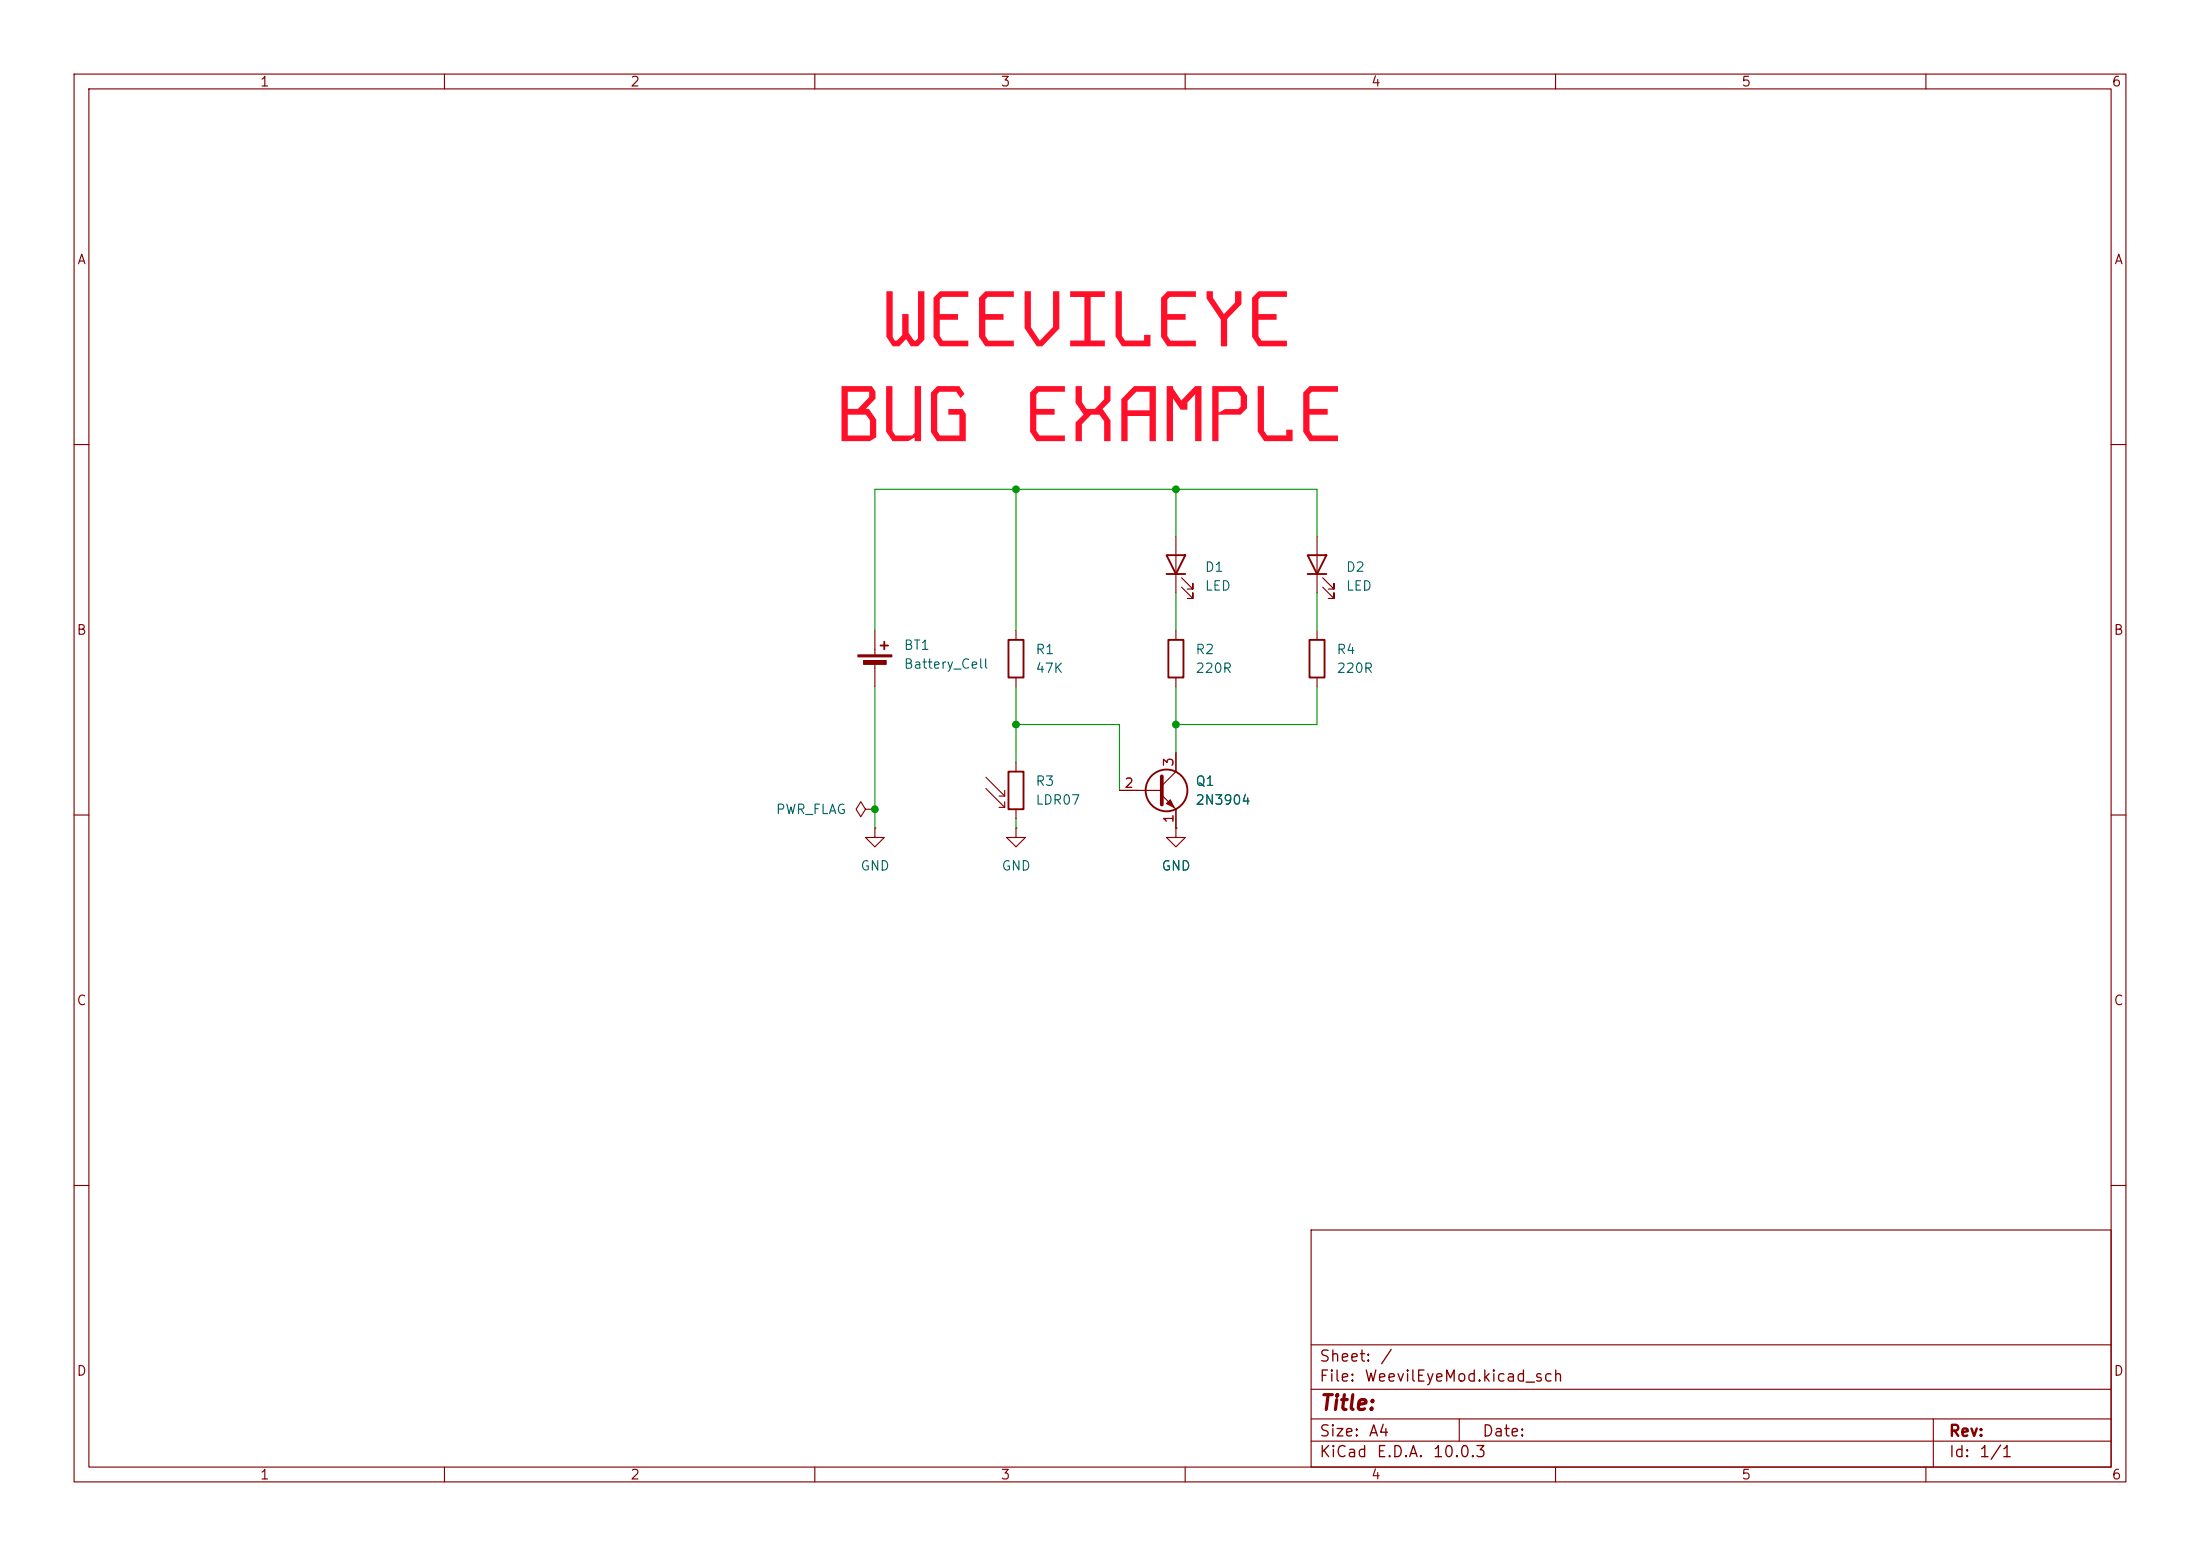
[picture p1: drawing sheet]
(kicad_sch
 (version 20260306)
 (generator "eeschema")
 (generator_version "10.0")
 (paper "A4")
 (lib_symbols
  (symbol "Device:Battery_Cell"
   (pin_numbers (hide yes))
   (pin_names
    (offset 0) (hide yes)) (exclude_from_sim no) (in_bom yes) (on_board yes)
   (in_pos_files yes)
   (duplicate_pin_numbers_are_jumpers no)
   (property "Reference" "BT" (at 2.54 2.54 0) (show_name no) (do_not_autoplace no) (effects (font (size 1.27 1.27)) (justify left)))
   (property "Value" "Battery_Cell" (at 2.54 0 0) (show_name no) (do_not_autoplace no) (effects (font (size 1.27 1.27)) (justify left)))
   (property "Footprint" "" (at 0 1.524 90) (show_name no) (do_not_autoplace no) (hide yes) (effects (font (size 1.27 1.27))))
   (property "Datasheet" "" (at 0 1.524 90) (show_name no) (do_not_autoplace no) (hide yes) (effects (font (size 1.27 1.27))))
   (property "Description" "Single-cell battery" (at 0 0 0) (show_name no) (do_not_autoplace no) (hide yes) (effects (font (size 1.27 1.27))))
   (symbol "Battery_Cell_0_1"
    (rectangle (start -2.286 1.778) (end 2.286 1.524) (stroke (width 0) (type default)) (fill (type outline)))
    (rectangle (start -1.524 1.016) (end 1.524 0.508) (stroke (width 0) (type default)) (fill (type outline)))
    (polyline (pts (xy 0 1.778) (xy 0 2.54)) (stroke (width 0) (type default)) (fill (type none)))
    (polyline (pts (xy 0 0.762) (xy 0 0)) (stroke (width 0) (type default)) (fill (type none)))
    (polyline (pts (xy 0.762 3.048) (xy 1.778 3.048)) (stroke (width 0.254) (type default)) (fill (type none)))
    (polyline (pts (xy 1.27 3.556) (xy 1.27 2.54)) (stroke (width 0.254) (type default)) (fill (type none))))
   (symbol "Battery_Cell_1_1"
    (pin passive line (at 0 5.08 270) (length 2.54) (name "+" (effects (font (size 1.27 1.27)))) (number "1" (effects (font (size 1.27 1.27)))))
    (pin passive line (at 0 -2.54 90) (length 2.54) (name "-" (effects (font (size 1.27 1.27)))) (number "2" (effects (font (size 1.27 1.27))))))
   (embedded_fonts no))
  (symbol "Device:LED"
   (pin_numbers (hide yes))
   (pin_names
    (offset 1.016) (hide yes)) (exclude_from_sim no) (in_bom yes) (on_board yes)
   (in_pos_files yes)
   (duplicate_pin_numbers_are_jumpers no)
   (property "Reference" "D" (at 0 2.54 0) (show_name no) (do_not_autoplace no) (effects (font (size 1.27 1.27))))
   (property "Value" "LED" (at 0 -2.54 0) (show_name no) (do_not_autoplace no) (effects (font (size 1.27 1.27))))
   (property "Footprint" "" (at 0 0 0) (show_name no) (do_not_autoplace no) (hide yes) (effects (font (size 1.27 1.27))))
   (property "Datasheet" "" (at 0 0 0) (show_name no) (do_not_autoplace no) (hide yes) (effects (font (size 1.27 1.27))))
   (property "Description" "Light emitting diode" (at 0 0 0) (show_name no) (do_not_autoplace no) (hide yes) (effects (font (size 1.27 1.27))))
   (property "Sim.Pins" "1=K 2=A" (at 0 0 0) (show_name no) (do_not_autoplace no) (hide yes) (effects (font (size 1.27 1.27))))
   (symbol "LED_0_1"
    (polyline (pts (xy -3.048 -0.762) (xy -4.572 -2.286) (xy -3.81 -2.286) (xy -4.572 -2.286) (xy -4.572 -1.524)) (stroke (width 0) (type default)) (fill (type none)))
    (polyline (pts (xy -1.778 -0.762) (xy -3.302 -2.286) (xy -2.54 -2.286) (xy -3.302 -2.286) (xy -3.302 -1.524)) (stroke (width 0) (type default)) (fill (type none)))
    (polyline (pts (xy -1.27 0) (xy 1.27 0)) (stroke (width 0) (type default)) (fill (type none)))
    (polyline (pts (xy -1.27 -1.27) (xy -1.27 1.27)) (stroke (width 0.254) (type default)) (fill (type none)))
    (polyline (pts (xy 1.27 -1.27) (xy 1.27 1.27) (xy -1.27 0) (xy 1.27 -1.27)) (stroke (width 0.254) (type default)) (fill (type none))))
   (symbol "LED_1_1"
    (pin passive line (at -3.81 0 0) (length 2.54) (name "K" (effects (font (size 1.27 1.27)))) (number "1" (effects (font (size 1.27 1.27)))))
    (pin passive line (at 3.81 0 180) (length 2.54) (name "A" (effects (font (size 1.27 1.27)))) (number "2" (effects (font (size 1.27 1.27))))))
   (embedded_fonts no))
  (symbol "Device:R"
   (pin_numbers (hide yes))
   (pin_names
    (offset 0)) (exclude_from_sim no) (in_bom yes) (on_board yes)
   (in_pos_files yes)
   (duplicate_pin_numbers_are_jumpers no)
   (property "Reference" "R" (at 2.032 0 90) (show_name no) (do_not_autoplace no) (effects (font (size 1.27 1.27))))
   (property "Value" "R" (at 0 0 90) (show_name no) (do_not_autoplace no) (effects (font (size 1.27 1.27))))
   (property "Footprint" "" (at -1.778 0 90) (show_name no) (do_not_autoplace no) (hide yes) (effects (font (size 1.27 1.27))))
   (property "Datasheet" "" (at 0 0 0) (show_name no) (do_not_autoplace no) (hide yes) (effects (font (size 1.27 1.27))))
   (property "Description" "Resistor" (at 0 0 0) (show_name no) (do_not_autoplace no) (hide yes) (effects (font (size 1.27 1.27))))
   (symbol "R_0_1"
    (rectangle (start -1.016 -2.54) (end 1.016 2.54) (stroke (width 0.254) (type default)) (fill (type none))))
   (symbol "R_1_1"
    (pin passive line (at 0 3.81 270) (length 1.27) (name "" (effects (font (size 1.27 1.27)))) (number "1" (effects (font (size 1.27 1.27)))))
    (pin passive line (at 0 -3.81 90) (length 1.27) (name "" (effects (font (size 1.27 1.27)))) (number "2" (effects (font (size 1.27 1.27))))))
   (embedded_fonts no))
  (symbol "Sensor_Optical:LDR07"
   (pin_numbers (hide yes))
   (pin_names
    (offset 0)) (exclude_from_sim no) (in_bom yes) (on_board yes)
   (in_pos_files yes)
   (duplicate_pin_numbers_are_jumpers no)
   (property "Reference" "R" (at -5.08 0 90) (show_name no) (do_not_autoplace no) (effects (font (size 1.27 1.27))))
   (property "Value" "LDR07" (at 1.905 0 90) (show_name no) (do_not_autoplace no) (effects (font (size 1.27 1.27)) (justify top)))
   (property "Footprint" "OptoDevice:R_LDR_5.1x4.3mm_P3.4mm_Vertical" (at 4.445 0 90) (show_name no) (do_not_autoplace no) (hide yes) (effects (font (size 1.27 1.27))))
   (property "Datasheet" "http://www.tme.eu/de/Document/f2e3ad76a925811312d226c31da4cd7e/LDR07.pdf" (at 0 -1.27 0) (show_name no) (do_not_autoplace no) (hide yes) (effects (font (size 1.27 1.27))))
   (property "Description" "light dependent resistor" (at 0 0 0) (show_name no) (do_not_autoplace no) (hide yes) (effects (font (size 1.27 1.27))))
   (symbol "LDR07_0_1"
    (polyline (pts (xy -1.524 -0.762) (xy -4.064 1.778)) (stroke (width 0) (type default)) (fill (type none)))
    (polyline (pts (xy -1.524 -0.762) (xy -2.286 -0.762)) (stroke (width 0) (type default)) (fill (type none)))
    (polyline (pts (xy -1.524 -0.762) (xy -1.524 0)) (stroke (width 0) (type default)) (fill (type none)))
    (polyline (pts (xy -1.524 -2.286) (xy -4.064 0.254)) (stroke (width 0) (type default)) (fill (type none)))
    (polyline (pts (xy -1.524 -2.286) (xy -2.286 -2.286)) (stroke (width 0) (type default)) (fill (type none)))
    (polyline (pts (xy -1.524 -2.286) (xy -1.524 -1.524)) (stroke (width 0) (type default)) (fill (type none)))
    (rectangle (start -1.016 2.54) (end 1.016 -2.54) (stroke (width 0.254) (type default)) (fill (type none))))
   (symbol "LDR07_1_1"
    (pin passive line (at 0 3.81 270) (length 1.27) (name "" (effects (font (size 1.27 1.27)))) (number "1" (effects (font (size 1.27 1.27)))))
    (pin passive line (at 0 -3.81 90) (length 1.27) (name "" (effects (font (size 1.27 1.27)))) (number "2" (effects (font (size 1.27 1.27))))))
   (embedded_fonts no))
  (symbol "Transistor_BJT:2N3904"
   (pin_names
    (offset 0) (hide yes)) (exclude_from_sim no) (in_bom yes) (on_board yes)
   (in_pos_files yes)
   (duplicate_pin_numbers_are_jumpers no)
   (property "Reference" "Q" (at 5.08 1.905 0) (show_name no) (do_not_autoplace no) (effects (font (size 1.27 1.27)) (justify left)))
   (property "Value" "2N3904" (at 5.08 0 0) (show_name no) (do_not_autoplace no) (effects (font (size 1.27 1.27)) (justify left)))
   (property "Footprint" "Package_TO_SOT_THT:TO-92_Inline" (at 5.08 -1.905 0) (show_name no) (do_not_autoplace no) (hide yes) (effects (font (size 1.27 1.27)
    (italic yes)) (justify left)))
   (property "Datasheet" "https://www.onsemi.com/pub/Collateral/2N3903-D.PDF" (at 0 0 0) (show_name no) (do_not_autoplace no) (hide yes) (effects (font (size 1.27 1.27)) (justify left)))
   (property "Description" "0.2A Ic, 40V Vce, Small Signal NPN Transistor, TO-92" (at 0 0 0) (show_name no) (do_not_autoplace no) (hide yes) (effects (font (size 1.27 1.27))))
   (symbol "2N3904_0_1"
    (polyline (pts (xy -2.54 0) (xy 0.635 0)) (stroke (width 0) (type default)) (fill (type none)))
    (polyline (pts (xy 0.635 1.905) (xy 0.635 -1.905)) (stroke (width 0.508) (type default)) (fill (type none)))
    (circle (center 1.27 0) (radius 2.8194) (stroke (width 0.254) (type default)) (fill (type none))))
   (symbol "2N3904_1_1"
    (polyline (pts (xy 0.635 0.635) (xy 2.54 2.54)) (stroke (width 0) (type default)) (fill (type none)))
    (polyline (pts (xy 0.635 -0.635) (xy 2.54 -2.54)) (stroke (width 0) (type default)) (fill (type none)))
    (polyline (pts (xy 1.27 -1.778) (xy 1.778 -1.27) (xy 2.286 -2.286) (xy 1.27 -1.778)) (stroke (width 0) (type default)) (fill (type outline)))
    (pin passive line (at 2.54 -5.08 90) (length 2.54) (name "E" (effects (font (size 1.27 1.27)))) (number "1" (effects (font (size 1.27 1.27)))))
    (pin input line (at -5.08 0 0) (length 2.54) (name "B" (effects (font (size 1.27 1.27)))) (number "2" (effects (font (size 1.27 1.27)))))
    (pin passive line (at 2.54 5.08 270) (length 2.54) (name "C" (effects (font (size 1.27 1.27)))) (number "3" (effects (font (size 1.27 1.27))))))
   (embedded_fonts no))
  (symbol "power:GND"
   (power global)
   (pin_numbers (hide yes))
   (pin_names
    (offset 0) (hide yes)) (exclude_from_sim no) (in_bom yes) (on_board yes)
   (in_pos_files yes)
   (duplicate_pin_numbers_are_jumpers no)
   (property "Reference" "#PWR" (at 0 -6.35 0) (show_name no) (do_not_autoplace no) (hide yes) (effects (font (size 1.27 1.27))))
   (property "Value" "GND" (at 0 -3.81 0) (show_name no) (do_not_autoplace no) (effects (font (size 1.27 1.27))))
   (property "Footprint" "" (at 0 0 0) (show_name no) (do_not_autoplace no) (hide yes) (effects (font (size 1.27 1.27))))
   (property "Datasheet" "" (at 0 0 0) (show_name no) (do_not_autoplace no) (hide yes) (effects (font (size 1.27 1.27))))
   (property "Description" "Power symbol creates a global label with name \"GND\" , ground" (at 0 0 0) (show_name no) (do_not_autoplace no) (hide yes) (effects (font (size 1.27 1.27))))
   (symbol "GND_0_1"
    (polyline (pts (xy 0 0) (xy 0 -1.27) (xy 1.27 -1.27) (xy 0 -2.54) (xy -1.27 -1.27) (xy 0 -1.27)) (stroke (width 0) (type default)) (fill (type none))))
   (symbol "GND_1_1"
    (pin power_in line (at 0 0 270) (length 0) (name "" (effects (font (size 1.27 1.27)))) (number "1" (effects (font (size 1.27 1.27))))))
   (embedded_fonts no))
  (symbol "power:PWR_FLAG"
   (power global)
   (pin_numbers (hide yes))
   (pin_names
    (offset 0) (hide yes)) (exclude_from_sim no) (in_bom yes) (on_board yes)
   (in_pos_files yes)
   (duplicate_pin_numbers_are_jumpers no)
   (property "Reference" "#FLG" (at 0 1.905 0) (show_name no) (do_not_autoplace no) (hide yes) (effects (font (size 1.27 1.27))))
   (property "Value" "PWR_FLAG" (at 0 3.81 0) (show_name no) (do_not_autoplace no) (effects (font (size 1.27 1.27))))
   (property "Footprint" "" (at 0 0 0) (show_name no) (do_not_autoplace no) (hide yes) (effects (font (size 1.27 1.27))))
   (property "Datasheet" "" (at 0 0 0) (show_name no) (do_not_autoplace no) (hide yes) (effects (font (size 1.27 1.27))))
   (property "Description" "Special symbol for telling ERC where power comes from" (at 0 0 0) (show_name no) (do_not_autoplace no) (hide yes) (effects (font (size 1.27 1.27))))
   (symbol "PWR_FLAG_0_0"
    (pin power_out line (at 0 0 90) (length 0) (name "" (effects (font (size 1.27 1.27)))) (number "1" (effects (font (size 1.27 1.27))))))
   (symbol "PWR_FLAG_0_1"
    (polyline (pts (xy 0 0) (xy 0 1.27) (xy -1.016 1.905) (xy 0 2.54) (xy 1.016 1.905) (xy 0 1.27)) (stroke (width 0) (type default)) (fill (type none))))
   (embedded_fonts no)))
 (junction
  (at 158.75 66.04)
  (diameter 0)
  (color 0 0 0 0))
 (junction
  (at 137.16 97.79)
  (diameter 0)
  (color 0 0 0 0))
 (junction
  (at 137.16 66.04)
  (diameter 0)
  (color 0 0 0 0))
 (junction
  (at 118.11 109.22)
  (diameter 0)
  (color 0 0 0 0))
 (junction
  (at 158.75 97.79)
  (diameter 0)
  (color 0 0 0 0))
 (wire
  (pts (xy 137.16 66.04) (xy 137.16 85.09))
  (stroke (width 0) (type default)))
 (wire
  (pts (xy 177.8 66.04) (xy 177.8 72.39))
  (stroke (width 0) (type default)))
 (wire
  (pts (xy 137.16 66.04) (xy 118.11 66.04))
  (stroke (width 0) (type default)))
 (wire
  (pts (xy 151.13 97.79) (xy 137.16 97.79))
  (stroke (width 0) (type default)))
 (wire
  (pts (xy 158.75 92.71) (xy 158.75 97.79))
  (stroke (width 0) (type default)))
 (wire
  (pts (xy 177.8 92.71) (xy 177.8 97.79))
  (stroke (width 0) (type default)))
 (wire
  (pts (xy 177.8 66.04) (xy 158.75 66.04))
  (stroke (width 0) (type default)))
 (wire
  (pts (xy 158.75 80.01) (xy 158.75 85.09))
  (stroke (width 0) (type default)))
 (wire
  (pts (xy 158.75 97.79) (xy 158.75 101.6))
  (stroke (width 0) (type default)))
 (wire
  (pts (xy 137.16 111.76) (xy 137.16 110.49))
  (stroke (width 0) (type default)))
 (wire
  (pts (xy 137.16 92.71) (xy 137.16 97.79))
  (stroke (width 0) (type default)))
 (wire
  (pts (xy 158.75 66.04) (xy 137.16 66.04))
  (stroke (width 0) (type default)))
 (wire
  (pts (xy 158.75 72.39) (xy 158.75 66.04))
  (stroke (width 0) (type default)))
 (wire
  (pts (xy 118.11 109.22) (xy 118.11 111.76))
  (stroke (width 0) (type default)))
 (wire
  (pts (xy 118.11 66.04) (xy 118.11 85.09))
  (stroke (width 0) (type default)))
 (wire
  (pts (xy 118.11 92.71) (xy 118.11 109.22))
  (stroke (width 0) (type default)))
 (wire
  (pts (xy 177.8 97.79) (xy 158.75 97.79))
  (stroke (width 0) (type default)))
 (wire
  (pts (xy 177.8 80.01) (xy 177.8 85.09))
  (stroke (width 0) (type default)))
 (wire
  (pts (xy 137.16 97.79) (xy 137.16 102.87))
  (stroke (width 0) (type default)))
 (wire
  (pts (xy 151.13 106.68) (xy 151.13 97.79))
  (stroke (width 0) (type default)))
 (symbol
  (lib_id "Sensor_Optical:LDR07")
  (at 137.16 106.68 0)
  (unit 1)
  (body_style 1)
  (exclude_from_sim no)
  (in_bom yes)
  (on_board yes)
  (in_pos_files yes)
  (dnp no)
  (fields_autoplaced yes)
  (property "Reference" "R3" (at 139.7 105.4099 0) (show_name no) (do_not_autoplace no) (effects (font (size 1.27 1.27)) (justify left)))
  (property "Value" "LDR07" (at 139.7 107.9499 0) (show_name no) (do_not_autoplace no) (effects (font (size 1.27 1.27)) (justify left)))
  (property "Footprint" "OptoDevice:R_LDR_5.1x4.3mm_P3.4mm_Vertical" (at 141.605 106.68 90) (hide yes) (show_name no) (do_not_autoplace no) (effects (font (size 1.27 1.27))))
  (property "Datasheet" "http://www.tme.eu/de/Document/f2e3ad76a925811312d226c31da4cd7e/LDR07.pdf" (at 137.16 107.95 0) (hide yes) (show_name no) (do_not_autoplace no) (effects (font (size 1.27 1.27))))
  (property "Description" "light dependent resistor" (at 137.16 106.68 0) (hide yes) (show_name no) (do_not_autoplace no) (effects (font (size 1.27 1.27))))
  (pin "1")
  (pin "2"))
 (symbol
  (lib_id "power:PWR_FLAG")
  (at 118.11 109.22 90)
  (unit 1)
  (body_style 1)
  (exclude_from_sim no)
  (in_bom yes)
  (on_board yes)
  (in_pos_files yes)
  (dnp no)
  (fields_autoplaced yes)
  (property "Reference" "#FLG02" (at 116.205 109.22 0) (hide yes) (show_name no) (do_not_autoplace no) (effects (font (size 1.27 1.27))))
  (property "Value" "PWR_FLAG" (at 114.3 109.2199 90) (show_name no) (do_not_autoplace no) (effects (font (size 1.27 1.27)) (justify left)))
  (property "Footprint" "" (at 118.11 109.22 0) (hide yes) (show_name no) (do_not_autoplace no) (effects (font (size 1.27 1.27))))
  (property "Datasheet" "" (at 118.11 109.22 0) (hide yes) (show_name no) (do_not_autoplace no) (effects (font (size 1.27 1.27))))
  (property "Description" "Special symbol for telling ERC where power comes from" (at 118.11 109.22 0) (hide yes) (show_name no) (do_not_autoplace no) (effects (font (size 1.27 1.27))))
  (pin "1"))
 (symbol
  (lib_id "Device:Battery_Cell")
  (at 118.11 90.17 0)
  (unit 1)
  (body_style 1)
  (exclude_from_sim no)
  (in_bom yes)
  (on_board yes)
  (in_pos_files yes)
  (dnp no)
  (fields_autoplaced yes)
  (property "Reference" "BT1" (at 121.92 87.0584 0) (show_name no) (do_not_autoplace no) (effects (font (size 1.27 1.27)) (justify left)))
  (property "Value" "Battery_Cell" (at 121.92 89.5984 0) (show_name no) (do_not_autoplace no) (effects (font (size 1.27 1.27)) (justify left)))
  (property "Footprint" "" (at 118.11 88.646 90) (hide yes) (show_name no) (do_not_autoplace no) (effects (font (size 1.27 1.27))))
  (property "Datasheet" "" (at 118.11 88.646 90) (hide yes) (show_name no) (do_not_autoplace no) (effects (font (size 1.27 1.27))))
  (property "Description" "Single-cell battery" (at 118.11 90.17 0) (hide yes) (show_name no) (do_not_autoplace no) (effects (font (size 1.27 1.27))))
  (pin "2")
  (pin "1"))
 (symbol
  (lib_id "power:GND")
  (at 118.11 111.76 0)
  (unit 1)
  (body_style 1)
  (exclude_from_sim no)
  (in_bom yes)
  (on_board yes)
  (in_pos_files yes)
  (dnp no)
  (fields_autoplaced yes)
  (property "Reference" "#PWR03" (at 118.11 118.11 0) (hide yes) (show_name no) (do_not_autoplace no) (effects (font (size 1.27 1.27))))
  (property "Value" "GND" (at 118.11 116.84 0) (show_name no) (do_not_autoplace no) (effects (font (size 1.27 1.27))))
  (property "Footprint" "" (at 118.11 111.76 0) (hide yes) (show_name no) (do_not_autoplace no) (effects (font (size 1.27 1.27))))
  (property "Datasheet" "" (at 118.11 111.76 0) (hide yes) (show_name no) (do_not_autoplace no) (effects (font (size 1.27 1.27))))
  (property "Description" "Power symbol creates a global label with name \"GND\" , ground" (at 118.11 111.76 0) (hide yes) (show_name no) (do_not_autoplace no) (effects (font (size 1.27 1.27))))
  (pin "1"))
 (symbol
  (lib_id "Device:R")
  (at 177.8 88.9 0)
  (unit 1)
  (body_style 1)
  (exclude_from_sim no)
  (in_bom yes)
  (on_board yes)
  (in_pos_files yes)
  (dnp no)
  (property "Reference" "R4" (at 180.34 87.6299 0) (show_name no) (do_not_autoplace no) (effects (font (size 1.27 1.27)) (justify left)))
  (property "Value" "220R" (at 180.34 90.1699 0) (show_name no) (do_not_autoplace no) (effects (font (size 1.27 1.27)) (justify left)))
  (property "Footprint" "" (at 176.022 88.9 90) (hide yes) (show_name no) (do_not_autoplace no) (effects (font (size 1.27 1.27))))
  (property "Datasheet" "" (at 177.8 88.9 0) (hide yes) (show_name no) (do_not_autoplace no) (effects (font (size 1.27 1.27))))
  (property "Description" "Resistor" (at 177.8 88.9 0) (hide yes) (show_name no) (do_not_autoplace no) (effects (font (size 1.27 1.27))))
  (pin "1")
  (pin "2"))
 (symbol
  (lib_id "Device:LED")
  (at 158.75 76.2 90)
  (unit 1)
  (body_style 1)
  (exclude_from_sim no)
  (in_bom yes)
  (on_board yes)
  (in_pos_files yes)
  (dnp no)
  (fields_autoplaced yes)
  (property "Reference" "D1" (at 162.56 76.5174 90) (show_name no) (do_not_autoplace no) (effects (font (size 1.27 1.27)) (justify right)))
  (property "Value" "LED" (at 162.56 79.0574 90) (show_name no) (do_not_autoplace no) (effects (font (size 1.27 1.27)) (justify right)))
  (property "Footprint" "" (at 158.75 76.2 0) (hide yes) (show_name no) (do_not_autoplace no) (effects (font (size 1.27 1.27))))
  (property "Datasheet" "" (at 158.75 76.2 0) (hide yes) (show_name no) (do_not_autoplace no) (effects (font (size 1.27 1.27))))
  (property "Description" "Light emitting diode" (at 158.75 76.2 0) (hide yes) (show_name no) (do_not_autoplace no) (effects (font (size 1.27 1.27))))
  (property "Sim.Pins" "1=K 2=A" (at 158.75 76.2 0) (hide yes) (show_name no) (do_not_autoplace no) (effects (font (size 1.27 1.27))))
  (pin "2")
  (pin "1"))
 (symbol
  (lib_id "Transistor_BJT:2N3904")
  (at 156.21 106.68 0)
  (unit 1)
  (body_style 1)
  (exclude_from_sim no)
  (in_bom yes)
  (on_board yes)
  (in_pos_files yes)
  (dnp no)
  (fields_autoplaced yes)
  (property "Reference" "Q1" (at 161.29 105.4099 0) (show_name no) (do_not_autoplace no) (effects (font (size 1.27 1.27)) (justify left)))
  (property "Value" "2N3904" (at 161.29 107.9499 0) (show_name no) (do_not_autoplace no) (effects (font (size 1.27 1.27)) (justify left)))
  (property "Footprint" "Package_TO_SOT_THT:TO-92_Inline" (at 161.29 108.585 0) (hide yes) (show_name no) (do_not_autoplace no) (effects (font (size 1.27 1.27)
    (italic yes)) (justify left)))
  (property "Datasheet" "https://www.onsemi.com/pub/Collateral/2N3903-D.PDF" (at 156.21 106.68 0) (hide yes) (show_name no) (do_not_autoplace no) (effects (font (size 1.27 1.27)) (justify left)))
  (property "Description" "0.2A Ic, 40V Vce, Small Signal NPN Transistor, TO-92" (at 156.21 106.68 0) (hide yes) (show_name no) (do_not_autoplace no) (effects (font (size 1.27 1.27))))
  (pin "2")
  (pin "3")
  (pin "1"))
 (symbol
  (lib_id "power:GND")
  (at 137.16 111.76 0)
  (unit 1)
  (body_style 1)
  (exclude_from_sim no)
  (in_bom yes)
  (on_board yes)
  (in_pos_files yes)
  (dnp no)
  (fields_autoplaced yes)
  (property "Reference" "#PWR01" (at 137.16 118.11 0) (hide yes) (show_name no) (do_not_autoplace no) (effects (font (size 1.27 1.27))))
  (property "Value" "GND" (at 137.16 116.84 0) (show_name no) (do_not_autoplace no) (effects (font (size 1.27 1.27))))
  (property "Footprint" "" (at 137.16 111.76 0) (hide yes) (show_name no) (do_not_autoplace no) (effects (font (size 1.27 1.27))))
  (property "Datasheet" "" (at 137.16 111.76 0) (hide yes) (show_name no) (do_not_autoplace no) (effects (font (size 1.27 1.27))))
  (property "Description" "Power symbol creates a global label with name \"GND\" , ground" (at 137.16 111.76 0) (hide yes) (show_name no) (do_not_autoplace no) (effects (font (size 1.27 1.27))))
  (pin "1"))
 (symbol
  (lib_id "Device:R")
  (at 158.75 88.9 0)
  (unit 1)
  (body_style 1)
  (exclude_from_sim no)
  (in_bom yes)
  (on_board yes)
  (in_pos_files yes)
  (dnp no)
  (fields_autoplaced yes)
  (property "Reference" "R2" (at 161.29 87.6299 0) (show_name no) (do_not_autoplace no) (effects (font (size 1.27 1.27)) (justify left)))
  (property "Value" "220R" (at 161.29 90.1699 0) (show_name no) (do_not_autoplace no) (effects (font (size 1.27 1.27)) (justify left)))
  (property "Footprint" "" (at 156.972 88.9 90) (hide yes) (show_name no) (do_not_autoplace no) (effects (font (size 1.27 1.27))))
  (property "Datasheet" "" (at 158.75 88.9 0) (hide yes) (show_name no) (do_not_autoplace no) (effects (font (size 1.27 1.27))))
  (property "Description" "Resistor" (at 158.75 88.9 0) (hide yes) (show_name no) (do_not_autoplace no) (effects (font (size 1.27 1.27))))
  (pin "1")
  (pin "2"))
 (symbol
  (lib_id "Device:R")
  (at 137.16 88.9 0)
  (unit 1)
  (body_style 1)
  (exclude_from_sim no)
  (in_bom yes)
  (on_board yes)
  (in_pos_files yes)
  (dnp no)
  (fields_autoplaced yes)
  (property "Reference" "R1" (at 139.7 87.6299 0) (show_name no) (do_not_autoplace no) (effects (font (size 1.27 1.27)) (justify left)))
  (property "Value" "47K" (at 139.7 90.1699 0) (show_name no) (do_not_autoplace no) (effects (font (size 1.27 1.27)) (justify left)))
  (property "Footprint" "" (at 135.382 88.9 90) (hide yes) (show_name no) (do_not_autoplace no) (effects (font (size 1.27 1.27))))
  (property "Datasheet" "" (at 137.16 88.9 0) (hide yes) (show_name no) (do_not_autoplace no) (effects (font (size 1.27 1.27))))
  (property "Description" "Resistor" (at 137.16 88.9 0) (hide yes) (show_name no) (do_not_autoplace no) (effects (font (size 1.27 1.27))))
  (pin "1")
  (pin "2"))
 (symbol
  (lib_id "Device:LED")
  (at 177.8 76.2 90)
  (unit 1)
  (body_style 1)
  (exclude_from_sim no)
  (in_bom yes)
  (on_board yes)
  (in_pos_files yes)
  (dnp no)
  (fields_autoplaced yes)
  (property "Reference" "D2" (at 181.61 76.5174 90) (show_name no) (do_not_autoplace no) (effects (font (size 1.27 1.27)) (justify right)))
  (property "Value" "LED" (at 181.61 79.0574 90) (show_name no) (do_not_autoplace no) (effects (font (size 1.27 1.27)) (justify right)))
  (property "Footprint" "" (at 177.8 76.2 0) (hide yes) (show_name no) (do_not_autoplace no) (effects (font (size 1.27 1.27))))
  (property "Datasheet" "" (at 177.8 76.2 0) (hide yes) (show_name no) (do_not_autoplace no) (effects (font (size 1.27 1.27))))
  (property "Description" "Light emitting diode" (at 177.8 76.2 0) (hide yes) (show_name no) (do_not_autoplace no) (effects (font (size 1.27 1.27))))
  (property "Sim.Pins" "1=K 2=A" (at 177.8 76.2 0) (hide yes) (show_name no) (do_not_autoplace no) (effects (font (size 1.27 1.27))))
  (pin "2")
  (pin "1"))
 (symbol
  (lib_id "power:GND")
  (at 158.75 111.76 0)
  (unit 1)
  (body_style 1)
  (exclude_from_sim no)
  (in_bom yes)
  (on_board yes)
  (in_pos_files yes)
  (dnp no)
  (fields_autoplaced yes)
  (property "Reference" "#PWR02" (at 158.75 118.11 0) (hide yes) (show_name no) (do_not_autoplace no) (effects (font (size 1.27 1.27))))
  (property "Value" "GND" (at 158.75 116.84 0) (show_name no) (do_not_autoplace no) (effects (font (size 1.27 1.27))))
  (property "Footprint" "" (at 158.75 111.76 0) (hide yes) (show_name no) (do_not_autoplace no) (effects (font (size 1.27 1.27))))
  (property "Datasheet" "" (at 158.75 111.76 0) (hide yes) (show_name no) (do_not_autoplace no) (effects (font (size 1.27 1.27))))
  (property "Description" "Power symbol creates a global label with name \"GND\" , ground" (at 158.75 111.76 0) (hide yes) (show_name no) (do_not_autoplace no) (effects (font (size 1.27 1.27))))
  (pin "1"))
 (sheet_instances
  (path ""
   (page "1")))
 (embedded_fonts no))
